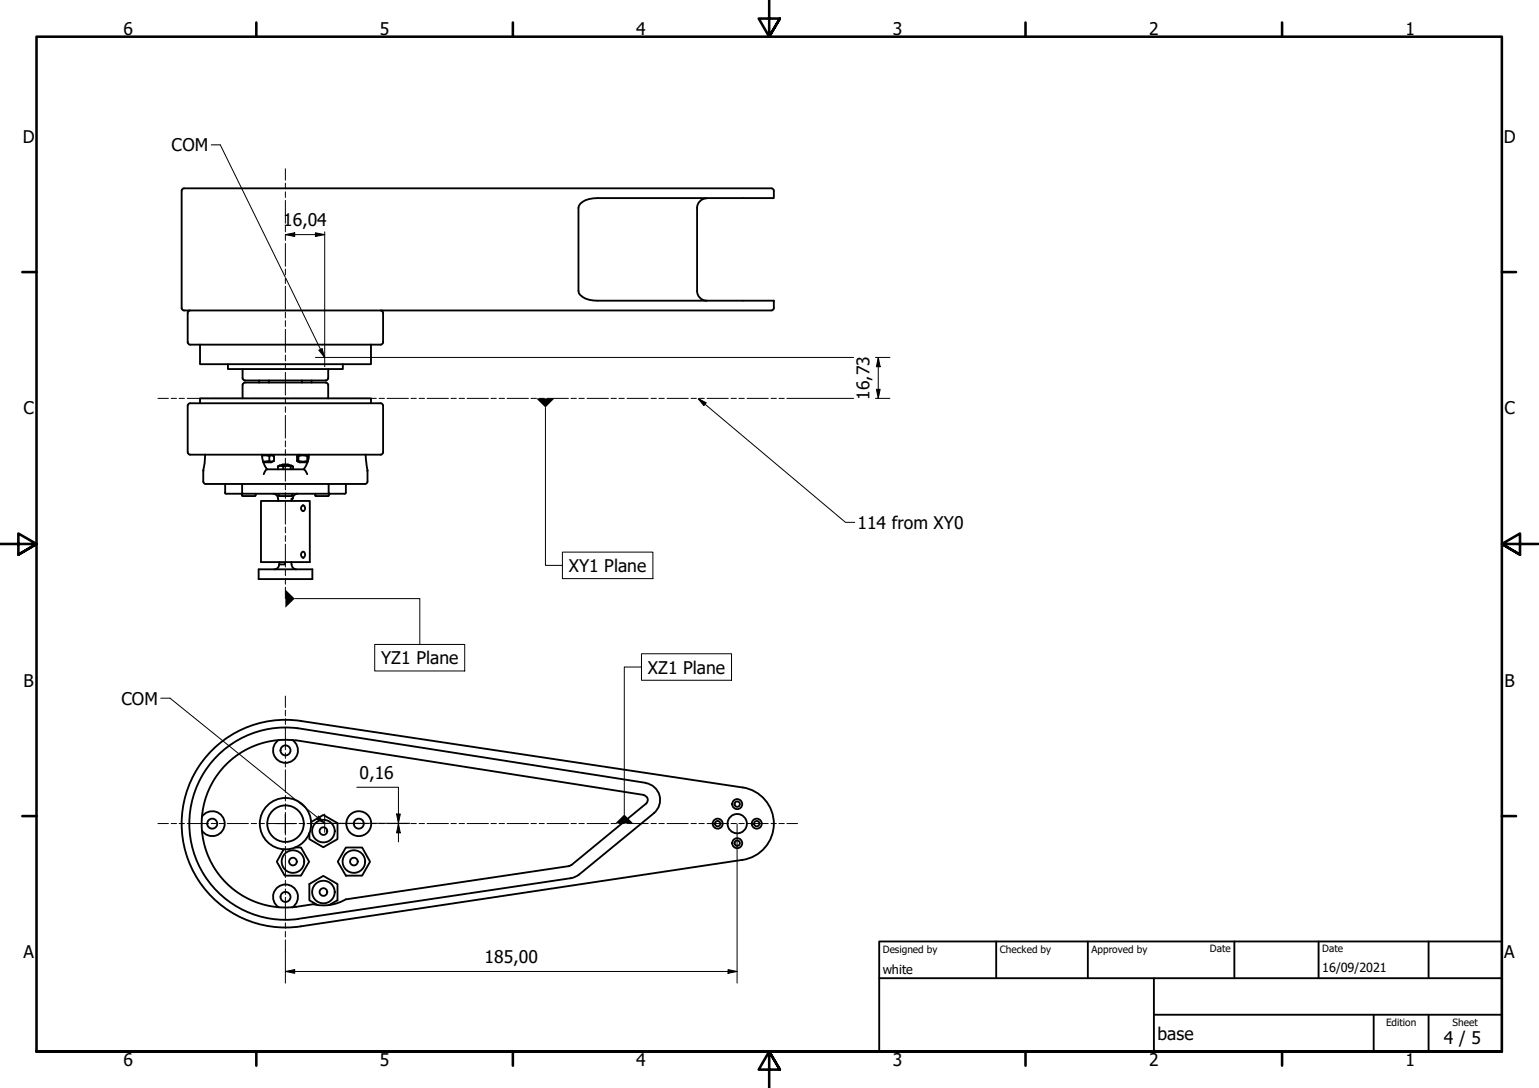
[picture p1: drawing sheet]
<svg xmlns="http://www.w3.org/2000/svg" width="420mm" height="297mm" viewBox="0 0 420 297" stroke-linecap="round" stroke-linejoin="round" font-family="sans-serif">
<!-- layer: Visible (ISO) -->
<g fill="none" stroke="#000" stroke-width=".51">
<path d="M49.6 52.1v32M192.9 54.2a2.64 2.64 0 0 0-2.6 2.6v22.6a2.64 2.64 0 0 0 2.6 2.7M210.6 51.4h-160.4l-.4 .2-.2 .5M210.6 51.4l.5 .2 .2 .5M211.3 52.1v2h-48.2a5.3 5.3 0 0 0-5 2.1l-.2 23.2a3.1 3.1 0 0 0 2.9 2.4l2.3 .3h48.2v2M49.6 84.1l.2 .5 .4 .2h160.4M51.9 84.8a.67 .67 0 0 0-.7 .7v7.9a.67 .67 0 0 0 .7 .7h52l.5-.2 .2-.4v-8.1l-.2-.4-.5-.2M54.6 94.1v5.3h46.7v-5.3M62.2 99.4v1.4h31.4v-1.4M211.3 84.1l-.2 .5-.5 .2M54.6 110.1v-1.3h46.7v1.3M66.2 103.2l.2 .5 .5 .2h22l.5-.2 .2-.5"/>
<path d="M66.2 108.8v-3.7l.2-.5 .5-.2h22l.5 .2 .2 .5v3.7M66.2 100.8v2.4M70.7 103.9v.5M73.4 103.9v.5M82.4 103.9v.5M85.1 103.9v.5M89.6 100.8v2.4M51.2 123.5a.67 .67 0 0 0 .7 .6h52l.5-.2 .2-.4M51.2 123.4v-12.6a.67 .67 0 0 1 .7-.7h52.3l.4 .7v12.6M55.5 128.4v3.1a.67 .67 0 0 0 .7 .6h43.4a.67 .67 0 0 0 .7-.6v-3.1M56 124.1l-.4 4.5M61.4 134.5l.3 .3h32.4l.3-.3"/>
<path d="M61.5 132.1v2.4M66.1 132.1v2.4M66.1 134.8v.4M66.2 134.5l-.3 .3M69.8 134.8l-.2 .6h-3.3l-.3-.2M71.2 136.8h13.4v16.7h-13.4zM71.5 124.1a6.9 6.9 0 0 0 1.4 4M71.5 124.4l2 .1 .7-.2 .6 .2v1.3l-.6 .2-.7-.2-1.7 .2M72.9 128.1l-.4 .4-.5 1M72.9 128.1h10M73.5 124.5v1.3M74 124.1l.7 .4"/>
<path d="M74.6 134.8a1.3 1.3 0 0 1 1.3 1.3M74.7 125.8l-.7 .4h-2.1M75.9 127.4v.7M75.9 136.1v.7M76.1 134.8l.2 .6M76.3 135.4h3.3M76.9 127l.3-.2h1.5l.2 .2M76.9 127h.1M77.3 127.4v.7M78.9 127h.1M79.4 127.4v.7M79.8 134.8l-.3 .6"/>
<path d="M79.8 127.2l-.4-.2h-3l-.5 .4 .7-.2 .7 .2 1.1-.2 1 .2 .3-.2 .3 .2v.7M79.9 136.1h-.3v.7M81.1 124.5v1.3M81.2 134.8a1.3 1.3 0 0 0-1.3 1.3M81.4 126l-.3-.2 .7 .4h2.1M81.5 125.8l1.2 .2 1.4-.1M81.5 124.5v1.3M81.8 124.1l-.7 .4 .3-.1M82.5 138a.73 .73 0 0 1 .8 .8 .73 .73 0 0 1-.8 .7l-.3-.7zM82.9 128.1l.5 .4 .5 1M83.9 124.5v1.3M84.3 124.1a6.9 6.9 0 0 1-1.4 4"/>
<path d="M84.3 124.4l-.4 .1-1.2-.2-1.2 .2-.1-.2v1.7l.1-.2M86.1 134.8v.4M89.7 134.5l.3 .3M89.7 132.1v2.4M89.8 134.8l-.2 .6h-3.3l-.3-.2M94.4 132.1v2.4M99.8 124.1l.5 4.5M70.6 155.4h14.7v2.7h-14.7zM76.2 154.1a1.3 1.3 0 0 1-1.3 1.3M76.3 153.5v.6h1.5v-.6M79.6 153.5v.6M79.6 154.1a1.3 1.3 0 0 0 1.3 1.3"/>
<path d="M82.5 150.7a.76 .76 0 0 1 .8 .7 .76 .76 0 0 1-.8 .8l-.3-.8zM82.1 196.8l120.7 18.2a10 10 0 0 1 8.5 9.9 10 10 0 0 1-8.6 9.9M82.2 196.8a28.4 28.4 0 0 0-32.6 28.1 28.4 28.4 0 0 0 32.6 28M76.1 202a3.4 3.4 0 0 0-.7 5.1 3.4 3.4 0 0 0 5.1 0 3.4 3.4 0 0 0-.7-5.1M80.8 202.2a22.9 22.9 0 0 0-25.7 22.7 22.9 22.9 0 0 0 25.8 22.7l4.6-.7a12 12 0 0 0 8.9-1.4M80.8 202.1l95 14.9M175.7 217.1a1.3 1.3 0 0 1 1.1 1 1.3 1.3 0 0 1-.4 1.3M176.3 213.8a4.7 4.7 0 0 1 3.7 3.4 4.7 4.7 0 0 1-1.5 4.8M176.3 213.7l-95.1-14.9a26.2 26.2 0 0 0-29.5 26.1 26.2 26.2 0 0 0 29.6 26l74.5-11.1 1.4-.5 .9-.5M176.4 219.4l-20.4 16.8M55.1 223a3.4 3.4 0 0 1 5.1-.7 3.4 3.4 0 0 1 0 5.1 3.4 3.4 0 0 1-5.1-.7M80.5 231.4h1.7l2.2 3.9-2.2 3.8h-4.5l-2.1-3.8 1.9-3.5"/>
<path d="M84.9 224.5l3.4-2 3.8 2.2v4.4l-3.8 2.2-3.8-2.2v-1.7M94.4 231.4h4.5l2.1 3.9-2.1 3.8h-4.5l-2.2-3.8zM155.3 236.5l-60.9 9M155.9 236.2l-.6 .2M178.6 222l-20.5 16.8M202.8 234.7l-120.7 18.2M76.1 247.7a3.4 3.4 0 0 1-.7-5.1 3.4 3.4 0 0 1 5.1 0 3.4 3.4 0 0 1-.7 5.1M86.8 247.1l-2.3-1.3v-4.5l3.8-2.2 3.8 2.2v4.5l-2.3 1.3"/>
<circle cx="77.9" cy="204.9" r="1.37"/>
<circle cx="201.3" cy="219.5" r=".73"/>
<circle cx="201.3" cy="219.5" r="1.37"/>
<circle cx="57.9" cy="224.9" r="1.37"/>
<circle cx="77.9" cy="224.9" r="7"/>
<circle cx="77.9" cy="224.9" r="5"/>
<circle cx="80" cy="235.2" r="3.1"/>
<circle cx="80" cy="235.2" r="1.05"/>
<circle cx="88.3" cy="226.9" r="3.1"/>
<circle cx="88.3" cy="226.9" r="1.05"/>
<circle cx="96.6" cy="235.2" r="3.1"/>
<circle cx="96.6" cy="235.2" r="1.05"/>
<circle cx="97.9" cy="224.9" r="1.37"/>
<circle cx="97.9" cy="224.9" r="3.4"/>
<circle cx="195.9" cy="224.9" r=".73"/>
<circle cx="195.9" cy="224.9" r="1.37"/>
<circle cx="201.3" cy="230.2" r=".73"/>
<circle cx="201.3" cy="230.2" r="1.37"/>
<circle cx="201.3" cy="224.9" r="2.64"/>
<circle cx="206.6" cy="224.9" r=".73"/>
<circle cx="206.6" cy="224.9" r="1.37"/>
<circle cx="77.9" cy="244.9" r="1.37"/>
<circle cx="88.3" cy="243.5" r="3.1"/>
<circle cx="88.3" cy="243.5" r="1.05"/>
</g>
<!-- layer: Border (ISO) -->
<g fill="none" stroke="#000" stroke-width=".7">
<path d="M70 6.1v3.9M140 6.1v3.9M210 0v10l-2.9-4.9h5.8l-2.9 4.9 2.9-4.9M280 6.1v3.9M350 6.1v3.9M6.1 74.3h3.9M410 74.3h3.9M0 148.5h10l-5-2.8v5.7l5-2.9-5 2.9M420 148.5h-10l5-2.8v5.7l-5-2.9 5 2.9M6.1 222.8h3.9M410 222.8h3.9M10 287.1v-277.1h400v277.1h-400h400"/>
<path d="M70 287.1v3.8M140 287.1v3.8M212.9 292l-2.9-4.9 2.9 4.9h-5.8l2.9-4.9v9.9M280 287.1v3.8M350 287.1v3.8"/>
</g>
<!-- layer: Title (ISO) -->
<path d="M240 257h170v30.1h-170zM272 257v10.1M297 257v10.1M337 257v10.1M360 257v10.1M390 257v10.1M240 267.1h170M315 277h95M315 267.1v20M375 277v10.1M390 277v10.1" fill="none" stroke="#000" stroke-width=".51"/>
<!-- layer: Work Point (ISO) -->
<path d="M75.4 224.8h5.1M77.9 222.4v5" fill="none" stroke="#000" stroke-width=".27"/>
<!-- layer: Work Plane (ISO) -->
<g fill="none" stroke="#000" stroke-width=".27">
<path d="M77.9 46.1v3.1M77.9 50v1.5M77.9 52.4v1.5M77.9 54.7v6.2M77.9 61.8v1.5M77.9 64.1v1.5M77.9 66.5v6.2M77.9 73.5v1.5M77.9 75.8v1.6M77.9 78.2v6.2M77.9 85.2v1.6M77.9 87.6v1.5"/>
<path d="M77.9 89.9v6.3M77.9 97v1.5M77.9 99.3v1.6M43.1 108.8h2.9M46.7 108.8h1.5M48.9 108.8h1.5M51.1 108.8h5.8M57.7 108.8h1.4M59.8 108.8h1.5M62 108.8h5.8M68.6 108.8h1.4M70.7 108.8h1.5"/>
<path d="M73 108.8h5.7M77.9 101.6v6.3M77.9 108.7v1.5M77.9 111v1.6M77.9 113.4v6.2M79.5 108.8h1.5M81.7 108.8h1.4M83.8 108.8h5.9M90.4 108.8h1.5M92.6 108.8h1.4M94.7 108.8h5.9M101.3 108.8h1.4"/>
<path d="M103.5 108.8h1.5M105.7 108.8h5.8M112.2 108.8h1.5M114.4 108.8h1.5M116.6 108.8h5.8M123.1 108.8h1.5M125.3 108.8h1.5M127.5 108.8h5.8M134 108.8h1.5M136.3 108.8h1.4M138.4 108.8h5.9M145 108.8h1.4"/>
<path d="M147.2 108.8h1.4M149.4 108.8h5.8M155.9 108.8h1.5M158.1 108.8h1.4M160.3 108.8h5.8M166.8 108.8h1.5M169 108.8h1.4M171.2 108.8h5.8M177.7 108.8h1.5M179.9 108.8h1.5M182.1 108.8h5.8M188.7 108.8h1.4"/>
<path d="M190.8 108.8h1.5M193 108.8h5.8M199.6 108.8h1.4M201.7 108.8h1.5M204 108.8h5.7M210.5 108.8h1.5M212.7 108.8h1.4M214.8 108.8h2.9M77.9 120.4v1.6M77.9 122.7v1.6M77.9 125.1v6.3M77.9 132.1v1.6"/>
<path d="M77.9 134.5v1.6M77.9 136.8v6.3M77.9 143.9v1.6M77.9 146.2v1.6M77.9 148.6v6.2M77.9 155.6v1.5M77.9 158v1.5M77.9 160.3v3.1M77.9 190v3.2M77.9 193.9v1.5M77.9 196.2v1.6M77.9 198.6v6.1"/>
<path d="M77.9 205.5v1.6M77.9 207.8v1.6M77.9 210.2v6.1M77.9 217.2v1.5M77.9 219.4v1.6M43.1 224.8h2.9M46.7 224.8h1.5M48.9 224.8h1.5M51.1 224.8h5.8M57.7 224.8h1.4M59.8 224.8h1.5M62 224.8h5.8"/>
<path d="M68.6 224.8h1.4M70.7 224.8h1.5M73 224.8h5.7M77.9 221.8v6.2M77.9 228.7v1.6M77.9 231.1v1.5M77.9 233.4v6.2M79.5 224.8h1.5M81.7 224.8h1.4M83.8 224.8h5.9M90.4 224.8h1.5M92.6 224.8h1.4"/>
<path d="M94.7 224.8h5.9M101.3 224.8h1.4M103.5 224.8h1.5M105.7 224.8h5.8M112.2 224.8h1.5M114.4 224.8h1.5M116.6 224.8h5.8M123.1 224.8h1.5M125.3 224.8h1.5M127.5 224.8h5.8M134 224.8h1.5M136.3 224.8h1.4"/>
<path d="M138.4 224.8h5.9M145 224.8h1.4M147.2 224.8h1.4M149.4 224.8h5.8M155.9 224.8h1.5M158.1 224.8h1.4M160.3 224.8h5.8M166.8 224.8h1.5M169 224.8h1.4M171.2 224.8h5.8M177.7 224.8h1.5M179.9 224.8h1.5"/>
<path d="M182.1 224.8h5.8M188.7 224.8h1.4M190.8 224.8h1.5M193 224.8h5.8M199.6 224.8h1.4M201.7 224.8h1.5M204 224.8h5.7M210.5 224.8h1.5M212.7 224.8h1.4M214.8 224.8h2.9M77.9 240.3v1.6M77.9 242.7v1.5"/>
<path d="M77.9 245v6.2M77.9 252v1.5M77.9 254.3v1.5M77.9 256.6v3.1"/>
</g>
<!-- layer: Center Mark (ISO) -->
<path d="M86.1 97.6h5M88.6 95.1v5M86.1 224.8h5M88.6 222.2v5.1" fill="none" stroke="#000" stroke-width=".27"/>
<!-- layer: Symbol (ISO) -->
<g fill="#000">
<path d="M87.1 95.6l.8-.4 .7 2.4z" fill-rule="evenodd"/>
<path d="M146.4 108.8h5l-2.5 2.4z" fill-rule="evenodd"/>
<path d="M190.6 108.8l2.2 1.2-.6 .7z" fill-rule="evenodd"/>
<path d="M77.9 161l2.6 2.4-2.6 2.5z" fill-rule="evenodd"/>
<path d="M87 222.8l1.6 2-2.2-1.2z" fill-rule="evenodd"/>
<path d="M168 224.8l2.4-2.4 2.5 2.4z" fill-rule="evenodd"/>
</g>
<g fill="none" stroke="#000" stroke-width=".27">
<path d="M57.7 39.5h2.4l17.8 36.1M78 76l10.5 21.4M88.5 97.3l-.6-2.1-.8 .4 1.4 1.9M148.9 111.2v43.2h4.6M190.6 108.9l1.6 1.8 .6-.7-2-1.1M190.7 108.9l40.1 33.7h2.6M153.5 150.7h24.7v7.3h-24.7zM80.5 163.4h34.1v12.5M102.3 175.9h24.6v7.3h-24.6zM175.1 178.5h24.6v7.2h-24.6zM43.9 190.6h2.5l31.5 25.4M175.1 182.1h-4.7v40.3"/>
<path d="M78 216.2l10.5 8.4-1.5-1.8-.6 .8 2.1 1"/>
</g>
<!-- layer: Dimension (ISO) -->
<g fill="none" stroke="#000" stroke-width=".27">
<path d="M77.9 64.1l2.6-.6v1.1zM77.9 64.1h10.7M86.1 63.5l2.5 .6-2.5 .5zM88.6 63.3v31.8M91.1 97.6h141.9M239 97.6h4M239.8 97.6l.5 2.5h-1zM239.8 97.6v11.2M217.7 108.8h15.3M239 108.8h4M239.3 106.3h1l-.5 2.5zM97.4 214.9h11.4v15"/>
<path d="M91.1 224.8h20.9M108.3 222.2h1l-.5 2.6zM108.8 224.8l.5 2.6h-1zM201.2 225v43.4M77.9 259.7v8.7M77.9 265.2l2.6-.5v1zM77.9 265.2h123.3M198.8 264.7l2.4 .5-2.4 .5z"/>
</g>
<g fill="#000">
<path d="M77.9 64.1l2.6-.6v1.1z" fill-rule="evenodd"/>
<path d="M86.1 63.5l2.5 .6-2.5 .5z" fill-rule="evenodd"/>
<path d="M239.3 106.3h1l-.5 2.5z" fill-rule="evenodd"/>
<path d="M239.8 97.6l.5 2.5h-1z" fill-rule="evenodd"/>
<path d="M108.3 222.2h1l-.5 2.6z" fill-rule="evenodd"/>
<path d="M108.8 224.8l.5 2.6h-1z" fill-rule="evenodd"/>
<path d="M77.9 265.2l2.6-.5v1z" fill-rule="evenodd"/>
<path d="M198.8 264.7l2.4 .5-2.4 .5z" fill-rule="evenodd"/>
</g>
<g font-size="4.8">
<text x="33.7" y="9.6">6</text>
<text x="103.7" y="9.6">5</text>
<text x="173.7" y="9.6">4</text>
<text x="243.7" y="9.6">3</text>
<text x="313.7" y="9.6">2</text>
<text x="383.7" y="9.6">1</text>
<text x="6.2" y="38.9">D</text>
<text x="46.9" y="41.3">COM</text>
<text x="410.5" y="38.9">D</text>
<text x="77.3" y="61.6">16,04</text>
<text x="6.4" y="113.1">C</text>
<text x="237.4" y="109.1" transform="rotate(-90 237.4 109.1)">16,73</text>
<text x="410.7" y="113.1">C</text>
<text x="234.1" y="144.4">114 from XY0</text>
<text x="155.3" y="156.1">XY1 Plane</text>
<text x="104.1" y="181.3">YZ1 Plane</text>
<text x="176.8" y="183.9">XZ1 Plane</text>
<text x="6.4" y="187.4">B</text>
<text x="410.7" y="187.4">B</text>
<text x="33.1" y="192.4">COM</text>
<text x="98.2" y="212.6">0,16</text>
<text x="6.4" y="261.7">A</text>
<text x="132.3" y="262.8">185,00</text>
<text x="410.7" y="261.7">A</text>
<text x="316" y="283.8">base</text>
<text x="394.2" y="285">4 / 5</text>
<text x="33.7" y="290.9">6</text>
<text x="103.7" y="290.9">5</text>
<text x="173.7" y="290.9">4</text>
<text x="243.7" y="290.9">3</text>
<text x="313.7" y="290.9">2</text>
<text x="383.7" y="290.9">1</text>
</g>
<g font-size="3.4">
<text x="241" y="266">white</text>
<text x="361" y="265.5">16/09/2021</text>
</g>
<g font-size="2.7">
<text x="241" y="260.1">Designed by</text>
<text x="273" y="260.1">Checked by</text>
<text x="298" y="260.1">Approved by</text>
<text x="330.3" y="260">Date</text>
<text x="361" y="260">Date</text>
<text x="378.4" y="280.1">Edition</text>
<text x="396.6" y="280.1">Sheet</text>
</g>
</svg>
